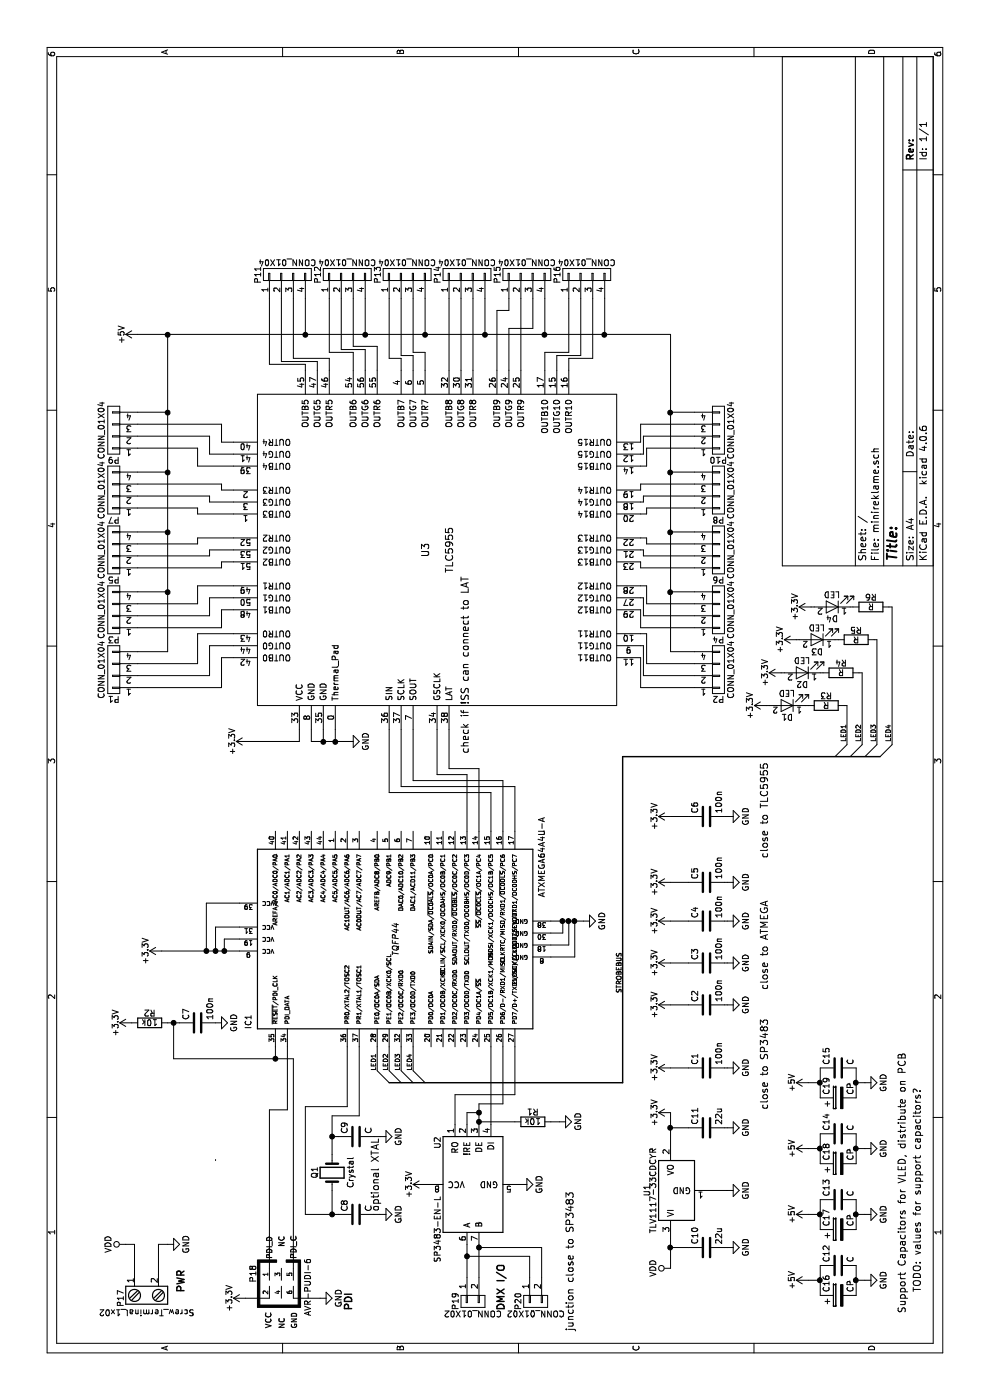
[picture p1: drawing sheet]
EESchema Schematic File Version 2
LIBS:power
LIBS:device
LIBS:transistors
LIBS:conn
LIBS:linear
LIBS:regul
LIBS:74xx
LIBS:cmos4000
LIBS:adc-dac
LIBS:memory
LIBS:xilinx
LIBS:microcontrollers
LIBS:dsp
LIBS:microchip
LIBS:analog_switches
LIBS:motorola
LIBS:texas
LIBS:intel
LIBS:audio
LIBS:interface
LIBS:digital-audio
LIBS:philips
LIBS:display
LIBS:cypress
LIBS:siliconi
LIBS:opto
LIBS:atmel
LIBS:contrib
LIBS:valves
LIBS:tlc5955
LIBS:sp3483
LIBS:minireklame-cache
EELAYER 25 0
EELAYER END
$Descr A4 11693 8268
encoding utf-8
Sheet 1 1
Title ""
Date ""
Rev ""
Comp ""
Comment1 ""
Comment2 ""
Comment3 ""
Comment4 ""
$EndDescr
$Comp
L TLC5955 U3
U 1 1
P 7100 3650
F 0 "U3" H 7100 3750 60  0000 C CNN
F 1 "TLC5955" H 7100 3550 60  0000 C CNN
F 2 "" H 7100 3650 60  0000 C CNN
F 3 "" H 7100 3650 60  0000 C CNN
F 4 "TLC5955DCA" H 7100 3650 60  0001 C CNN "manf#"
	1    7100 3650
	1    0    0    -1  
$EndComp
$Comp
L ATXMEGA64A4U-A IC1
U 1 1
P 3850 3300
F 0 "IC1" H 3100 4500 50  0000 L BNN
F 1 "ATXMEGA64A4U-A" H 4200 2050 50  0000 L BNN
F 2 "TQFP44" H 3850 3300 50  0000 C CIN
F 3 "" H 3850 3300 50  0000 C CNN
F 4 "ATXMEGA64A4U-AU" H 3850 3300 60  0001 C CNN "manf#"
	1    3850 3300
	1    0    0    -1  
$EndComp
$Comp
L CONN_01X04 P1
U 1 1
P 6100 950
F 0 "P1" H 6100 1200 50  0000 C CNN
F 1 "CONN_01X04" V 6200 950 50  0000 C CNN
F 2 "" H 6100 950 50  0000 C CNN
F 3 "" H 6100 950 50  0000 C CNN
F 4 "B4B-PH-K-S(LF)(SN)" H 6100 950 60  0001 C CNN "manf#"
	1    6100 950 
	0    -1   -1   0   
$EndComp
$Comp
L CONN_01X04 P3
U 1 1
P 6600 950
F 0 "P3" H 6600 1200 50  0000 C CNN
F 1 "CONN_01X04" V 6700 950 50  0000 C CNN
F 2 "" H 6600 950 50  0000 C CNN
F 3 "" H 6600 950 50  0000 C CNN
	1    6600 950 
	0    -1   -1   0   
$EndComp
$Comp
L CONN_01X04 P5
U 1 1
P 7100 950
F 0 "P5" H 7100 1200 50  0000 C CNN
F 1 "CONN_01X04" V 7200 950 50  0000 C CNN
F 2 "" H 7100 950 50  0000 C CNN
F 3 "" H 7100 950 50  0000 C CNN
	1    7100 950 
	0    -1   -1   0   
$EndComp
$Comp
L CONN_01X04 P9
U 1 1
P 8100 950
F 0 "P9" H 8100 1200 50  0000 C CNN
F 1 "CONN_01X04" V 8200 950 50  0000 C CNN
F 2 "" H 8100 950 50  0000 C CNN
F 3 "" H 8100 950 50  0000 C CNN
	1    8100 950 
	0    -1   -1   0   
$EndComp
$Comp
L CONN_01X04 P7
U 1 1
P 7600 950
F 0 "P7" H 7600 1200 50  0000 C CNN
F 1 "CONN_01X04" V 7700 950 50  0000 C CNN
F 2 "" H 7600 950 50  0000 C CNN
F 3 "" H 7600 950 50  0000 C CNN
	1    7600 950 
	0    -1   -1   0   
$EndComp
$Comp
L CONN_01X04 P11
U 1 1
P 9400 2400
F 0 "P11" H 9400 2650 50  0000 C CNN
F 1 "CONN_01X04" V 9500 2400 50  0000 C CNN
F 2 "" H 9400 2400 50  0000 C CNN
F 3 "" H 9400 2400 50  0000 C CNN
	1    9400 2400
	1    0    0    -1  
$EndComp
$Comp
L CONN_01X04 P13
U 1 1
P 9400 3400
F 0 "P13" H 9400 3650 50  0000 C CNN
F 1 "CONN_01X04" V 9500 3400 50  0000 C CNN
F 2 "" H 9400 3400 50  0000 C CNN
F 3 "" H 9400 3400 50  0000 C CNN
	1    9400 3400
	1    0    0    -1  
$EndComp
$Comp
L CONN_01X04 P12
U 1 1
P 9400 2900
F 0 "P12" H 9400 3150 50  0000 C CNN
F 1 "CONN_01X04" V 9500 2900 50  0000 C CNN
F 2 "" H 9400 2900 50  0000 C CNN
F 3 "" H 9400 2900 50  0000 C CNN
	1    9400 2900
	1    0    0    -1  
$EndComp
$Comp
L GND #PWR01
U 1 1
P 1800 4350
F 0 "#PWR01" H 1800 4100 50  0001 C CNN
F 1 "GND" H 1800 4200 50  0000 C CNN
F 2 "" H 1800 4350 50  0000 C CNN
F 3 "" H 1800 4350 50  0000 C CNN
	1    1800 4350
	1    0    0    -1  
$EndComp
$Comp
L SP3483-EN-L U2
U 1 1
P 1800 3950
F 0 "U2" H 1400 4250 50  0000 L CNN
F 1 "SP3483-EN-L" H 1900 4250 50  0000 L CNN
F 2 "Housings_SOIC:SOIC-8_3.9x4.9mm_Pitch1.27mm" H 1800 3450 50  0001 C CIN
F 3 "" H 1800 3950 50  0000 C CNN
F 4 "SP3483EN-L" H 1800 3950 60  0001 C CNN "manf#"
	1    1800 3950
	-1   0    0    -1  
$EndComp
$Comp
L CONN_01X04 P16
U 1 1
P 9400 4900
F 0 "P16" H 9400 5150 50  0000 C CNN
F 1 "CONN_01X04" V 9500 4900 50  0000 C CNN
F 2 "" H 9400 4900 50  0000 C CNN
F 3 "" H 9400 4900 50  0000 C CNN
	1    9400 4900
	1    0    0    -1  
$EndComp
$Comp
L CONN_01X04 P15
U 1 1
P 9400 4400
F 0 "P15" H 9400 4650 50  0000 C CNN
F 1 "CONN_01X04" V 9500 4400 50  0000 C CNN
F 2 "" H 9400 4400 50  0000 C CNN
F 3 "" H 9400 4400 50  0000 C CNN
	1    9400 4400
	1    0    0    -1  
$EndComp
$Comp
L CONN_01X04 P14
U 1 1
P 9400 3900
F 0 "P14" H 9400 4150 50  0000 C CNN
F 1 "CONN_01X04" V 9500 3900 50  0000 C CNN
F 2 "" H 9400 3900 50  0000 C CNN
F 3 "" H 9400 3900 50  0000 C CNN
	1    9400 3900
	1    0    0    -1  
$EndComp
$Comp
L CONN_01X04 P10
U 1 1
P 8100 6000
F 0 "P10" H 8100 6250 50  0000 C CNN
F 1 "CONN_01X04" V 8200 6000 50  0000 C CNN
F 2 "" H 8100 6000 50  0000 C CNN
F 3 "" H 8100 6000 50  0000 C CNN
	1    8100 6000
	0    -1   1    0   
$EndComp
$Comp
L CONN_01X04 P8
U 1 1
P 7600 6000
F 0 "P8" H 7600 6250 50  0000 C CNN
F 1 "CONN_01X04" V 7700 6000 50  0000 C CNN
F 2 "" H 7600 6000 50  0000 C CNN
F 3 "" H 7600 6000 50  0000 C CNN
	1    7600 6000
	0    -1   1    0   
$EndComp
$Comp
L CONN_01X04 P6
U 1 1
P 7100 6000
F 0 "P6" H 7100 6250 50  0000 C CNN
F 1 "CONN_01X04" V 7200 6000 50  0000 C CNN
F 2 "" H 7100 6000 50  0000 C CNN
F 3 "" H 7100 6000 50  0000 C CNN
	1    7100 6000
	0    -1   1    0   
$EndComp
$Comp
L CONN_01X04 P4
U 1 1
P 6600 6000
F 0 "P4" H 6600 6250 50  0000 C CNN
F 1 "CONN_01X04" V 6700 6000 50  0000 C CNN
F 2 "" H 6600 6000 50  0000 C CNN
F 3 "" H 6600 6000 50  0000 C CNN
	1    6600 6000
	0    -1   1    0   
$EndComp
$Comp
L CONN_01X04 P2
U 1 1
P 6100 6000
F 0 "P2" H 6100 6250 50  0000 C CNN
F 1 "CONN_01X04" V 6200 6000 50  0000 C CNN
F 2 "" H 6100 6000 50  0000 C CNN
F 3 "" H 6100 6000 50  0000 C CNN
	1    6100 6000
	0    -1   1    0   
$EndComp
$Comp
L CONN_01X02 P19
U 1 1
P 825 3950
F 0 "P19" H 825 4100 50  0000 C CNN
F 1 "CONN_01X02" V 925 3950 50  0000 C CNN
F 2 "" H 825 3950 50  0000 C CNN
F 3 "" H 825 3950 50  0000 C CNN
	1    825  3950
	-1   0    0    -1  
$EndComp
$Comp
L +3.3V #PWR02
U 1 1
P 1800 3550
F 0 "#PWR02" H 1800 3400 50  0001 C CNN
F 1 "+3.3V" H 1800 3690 50  0000 C CNN
F 2 "" H 1800 3550 50  0000 C CNN
F 3 "" H 1800 3550 50  0000 C CNN
	1    1800 3550
	1    0    0    -1  
$EndComp
$Comp
L GND #PWR03
U 1 1
P 4000 4875
F 0 "#PWR03" H 4000 4625 50  0001 C CNN
F 1 "GND" H 4000 4725 50  0000 C CNN
F 2 "" H 4000 4875 50  0000 C CNN
F 3 "" H 4000 4875 50  0000 C CNN
	1    4000 4875
	1    0    0    -1  
$EndComp
$Comp
L GND #PWR04
U 1 1
P 5500 2900
F 0 "#PWR04" H 5500 2650 50  0001 C CNN
F 1 "GND" H 5500 2750 50  0000 C CNN
F 2 "" H 5500 2900 50  0000 C CNN
F 3 "" H 5500 2900 50  0000 C CNN
	1    5500 2900
	1    0    0    -1  
$EndComp
$Comp
L +3.3V #PWR05
U 1 1
P 3750 1350
F 0 "#PWR05" H 3750 1200 50  0001 C CNN
F 1 "+3.3V" H 3750 1490 50  0000 C CNN
F 2 "" H 3750 1350 50  0000 C CNN
F 3 "" H 3750 1350 50  0000 C CNN
	1    3750 1350
	1    0    0    -1  
$EndComp
$Comp
L C C2
U 1 1
P 3300 5900
F 0 "C2" H 3325 6000 50  0000 L CNN
F 1 "100n" H 3325 5800 50  0000 L CNN
F 2 "" H 3338 5750 50  0001 C CNN
F 3 "" H 3300 5900 50  0001 C CNN
	1    3300 5900
	1    0    0    -1  
$EndComp
$Comp
L C C3
U 1 1
P 3650 5900
F 0 "C3" H 3675 6000 50  0000 L CNN
F 1 "100n" H 3675 5800 50  0000 L CNN
F 2 "" H 3688 5750 50  0001 C CNN
F 3 "" H 3650 5900 50  0001 C CNN
	1    3650 5900
	1    0    0    -1  
$EndComp
$Comp
L C C4
U 1 1
P 4000 5900
F 0 "C4" H 4025 6000 50  0000 L CNN
F 1 "100n" H 4025 5800 50  0000 L CNN
F 2 "" H 4038 5750 50  0001 C CNN
F 3 "" H 4000 5900 50  0001 C CNN
	1    4000 5900
	1    0    0    -1  
$EndComp
$Comp
L C C5
U 1 1
P 4325 5900
F 0 "C5" H 4350 6000 50  0000 L CNN
F 1 "100n" H 4350 5800 50  0000 L CNN
F 2 "" H 4363 5750 50  0001 C CNN
F 3 "" H 4325 5900 50  0001 C CNN
	1    4325 5900
	1    0    0    -1  
$EndComp
$Comp
L GND #PWR06
U 1 1
P 3300 6075
F 0 "#PWR06" H 3300 5825 50  0001 C CNN
F 1 "GND" H 3300 5925 50  0000 C CNN
F 2 "" H 3300 6075 50  0001 C CNN
F 3 "" H 3300 6075 50  0001 C CNN
	1    3300 6075
	1    0    0    -1  
$EndComp
$Comp
L C C1
U 1 1
P 2775 5900
F 0 "C1" H 2800 6000 50  0000 L CNN
F 1 "100n" H 2800 5800 50  0000 L CNN
F 2 "" H 2813 5750 50  0001 C CNN
F 3 "" H 2775 5900 50  0001 C CNN
F 4 "MC0603B104K500CT" H 2775 5900 60  0001 C CNN "manf#"
	1    2775 5900
	1    0    0    -1  
$EndComp
$Comp
L GND #PWR07
U 1 1
P 2775 6075
F 0 "#PWR07" H 2775 5825 50  0001 C CNN
F 1 "GND" H 2775 5925 50  0000 C CNN
F 2 "" H 2775 6075 50  0001 C CNN
F 3 "" H 2775 6075 50  0001 C CNN
	1    2775 6075
	1    0    0    -1  
$EndComp
Wire Wire Line
	1025 3900 1300 3900
Wire Wire Line
	1025 4000 1300 4000
Wire Wire Line
	1800 3550 1800 3600
Wire Wire Line
	3700 4600 3700 4800
Wire Wire Line
	4000 4600 4000 4875
Wire Wire Line
	3900 4600 3900 4700
Wire Wire Line
	3800 4600 3800 4750
Wire Wire Line
	5500 2800 5600 2800
Wire Wire Line
	5500 2600 5500 2900
Wire Wire Line
	5600 2700 5500 2700
Connection ~ 5500 2800
Connection ~ 5500 2700
Wire Wire Line
	3750 1350 3750 2000
Wire Wire Line
	5500 2500 5600 2500
Wire Wire Line
	5500 2075 5500 2500
Wire Wire Line
	2300 4100 2950 4100
Wire Wire Line
	2300 4000 2475 4000
Wire Wire Line
	2475 4000 2475 4200
Wire Wire Line
	2475 4200 2950 4200
Wire Wire Line
	2300 3900 2400 3900
Wire Wire Line
	2400 3900 2400 4000
Connection ~ 2400 4000
Wire Wire Line
	2300 3800 2550 3800
Wire Wire Line
	2550 3800 2550 4300
Wire Wire Line
	2550 4300 2950 4300
Wire Wire Line
	2000 1800 2000 1800
Wire Wire Line
	6250 1150 6250 1400
Wire Wire Line
	6250 1400 8900 1400
Wire Wire Line
	8900 5600 8900 1150
Wire Wire Line
	6750 1150 6750 1400
Connection ~ 6750 1400
Wire Wire Line
	7250 1150 7250 1400
Connection ~ 7250 1400
Wire Wire Line
	7750 1150 7750 1400
Connection ~ 7750 1400
Wire Wire Line
	8250 1150 8250 1400
Connection ~ 8250 1400
Wire Wire Line
	8900 2550 9200 2550
Connection ~ 8900 1400
Wire Wire Line
	8900 3050 9200 3050
Connection ~ 8900 2550
Wire Wire Line
	8900 3550 9200 3550
Connection ~ 8900 3050
Wire Wire Line
	8900 4050 9200 4050
Connection ~ 8900 3550
Wire Wire Line
	8900 4550 9200 4550
Connection ~ 8900 4050
Wire Wire Line
	8900 5050 9200 5050
Connection ~ 8900 4550
Wire Wire Line
	6250 5800 6250 5600
Wire Wire Line
	6250 5600 8900 5600
Connection ~ 8900 5050
Wire Wire Line
	6750 5800 6750 5600
Connection ~ 6750 5600
Wire Wire Line
	7250 5800 7250 5600
Connection ~ 7250 5600
Wire Wire Line
	7750 5800 7750 5600
Connection ~ 7750 5600
Wire Wire Line
	8250 5800 8250 5600
Connection ~ 8250 5600
$Comp
L C C6
U 1 1
P 4875 5900
F 0 "C6" H 4900 6000 50  0000 L CNN
F 1 "100n" H 4900 5800 50  0000 L CNN
F 2 "" H 4913 5750 50  0001 C CNN
F 3 "" H 4875 5900 50  0001 C CNN
	1    4875 5900
	1    0    0    -1  
$EndComp
$Comp
L C C10
U 1 1
P 1275 5900
F 0 "C10" H 1300 6000 50  0000 L CNN
F 1 "22u" H 1300 5800 50  0000 L CNN
F 2 "" H 1313 5750 50  0001 C CNN
F 3 "" H 1275 5900 50  0001 C CNN
F 4 "T491A226K010AT" H 1275 5900 60  0001 C CNN "manf#"
	1    1275 5900
	1    0    0    -1  
$EndComp
$Comp
L C C11
U 1 1
P 2275 5900
F 0 "C11" H 2300 6000 50  0000 L CNN
F 1 "22u" H 2300 5800 50  0000 L CNN
F 2 "" H 2313 5750 50  0001 C CNN
F 3 "" H 2275 5900 50  0001 C CNN
	1    2275 5900
	1    0    0    -1  
$EndComp
$Comp
L +3.3V #PWR08
U 1 1
P 2400 5600
F 0 "#PWR08" H 2400 5450 50  0001 C CNN
F 1 "+3.3V" H 2400 5740 50  0000 C CNN
F 2 "" H 2400 5600 50  0000 C CNN
F 3 "" H 2400 5600 50  0000 C CNN
	1    2400 5600
	1    0    0    -1  
$EndComp
Wire Wire Line
	1100 5600 1350 5600
$Comp
L GND #PWR09
U 1 1
P 2275 6075
F 0 "#PWR09" H 2275 5825 50  0001 C CNN
F 1 "GND" H 2275 5925 50  0000 C CNN
F 2 "" H 2275 6075 50  0000 C CNN
F 3 "" H 2275 6075 50  0000 C CNN
	1    2275 6075
	1    0    0    -1  
$EndComp
$Comp
L GND #PWR010
U 1 1
P 1275 6075
F 0 "#PWR010" H 1275 5825 50  0001 C CNN
F 1 "GND" H 1275 5925 50  0000 C CNN
F 2 "" H 1275 6075 50  0000 C CNN
F 3 "" H 1275 6075 50  0000 C CNN
	1    1275 6075
	1    0    0    -1  
$EndComp
$Comp
L LD1117S33TR U1
U 1 1
P 1750 5650
F 0 "U1" H 1750 5900 50  0000 C CNN
F 1 "TLV1117-33CDCYR" H 1750 5850 50  0000 C CNN
F 2 "TO_SOT_Packages_SMD:SOT-223" H 1750 5750 50  0001 C CNN
F 3 "" H 1750 5650 50  0001 C CNN
F 4 "TLV1117-33CDCYR" H 1750 5650 60  0001 C CNN "manf#"
	1    1750 5650
	1    0    0    -1  
$EndComp
Connection ~ 1275 5600
$Comp
L GND #PWR011
U 1 1
P 1750 6075
F 0 "#PWR011" H 1750 5825 50  0001 C CNN
F 1 "GND" H 1750 5925 50  0000 C CNN
F 2 "" H 1750 6075 50  0000 C CNN
F 3 "" H 1750 6075 50  0000 C CNN
	1    1750 6075
	1    0    0    -1  
$EndComp
Wire Wire Line
	6050 1750 6050 1150
Wire Wire Line
	6150 1650 6400 1650
Wire Wire Line
	6150 1650 6150 1150
Wire Wire Line
	6200 1950 6200 1850
Wire Wire Line
	6200 1850 5950 1850
Wire Wire Line
	5950 1850 5950 1150
Wire Wire Line
	6600 1950 6600 1850
Wire Wire Line
	6600 1850 6450 1850
Wire Wire Line
	6450 1850 6450 1150
Wire Wire Line
	6650 1650 6650 1150
Wire Wire Line
	6800 1650 6800 1950
Wire Wire Line
	6550 1750 6550 1150
Wire Wire Line
	7000 1950 7000 1850
Wire Wire Line
	7000 1850 6950 1850
Wire Wire Line
	6950 1850 6950 1150
Wire Wire Line
	7200 1950 7200 1650
Wire Wire Line
	7050 1150 7050 1750
Wire Wire Line
	7100 1950 7100 1750
Wire Wire Line
	7400 1950 7400 1650
Wire Wire Line
	7400 1650 7450 1650
Wire Wire Line
	7450 1650 7450 1150
Wire Wire Line
	7650 1850 7650 1150
Wire Wire Line
	7600 1850 7600 1950
Wire Wire Line
	7800 1950 7800 1650
Wire Wire Line
	7800 1650 7950 1650
Wire Wire Line
	7950 1650 7950 1150
Wire Wire Line
	8150 1150 8150 1850
Wire Wire Line
	8700 2450 9200 2450
Wire Wire Line
	8600 2750 8700 2750
Wire Wire Line
	8675 2350 9200 2350
Wire Wire Line
	8750 2750 9200 2750
Wire Wire Line
	8600 3050 8775 3050
Wire Wire Line
	8600 3150 8800 3150
Wire Wire Line
	8600 2950 8750 2950
Wire Wire Line
	8600 3350 8700 3350
Wire Wire Line
	8700 3350 8700 3250
Wire Wire Line
	8700 3250 9200 3250
Wire Wire Line
	8725 3350 9200 3350
Wire Wire Line
	8600 3750 9200 3750
Wire Wire Line
	8600 3950 9200 3950
Wire Wire Line
	8600 3850 9200 3850
Wire Wire Line
	8600 4150 9100 4150
Wire Wire Line
	9100 4150 9100 4250
Wire Wire Line
	9100 4250 9200 4250
Wire Wire Line
	8600 4250 8950 4250
Wire Wire Line
	8950 4250 8950 4450
Wire Wire Line
	8950 4450 9200 4450
Wire Wire Line
	8600 4350 9200 4350
Wire Wire Line
	8600 4550 8750 4550
Wire Wire Line
	8750 4550 8750 4750
Wire Wire Line
	8750 4750 9200 4750
Wire Wire Line
	8600 4650 8725 4650
Wire Wire Line
	8700 4950 9200 4950
Wire Wire Line
	8725 4850 9200 4850
Wire Wire Line
	6200 5350 5950 5350
Wire Wire Line
	5950 5350 5950 5800
Wire Wire Line
	6050 5375 6050 5800
Wire Wire Line
	6600 5350 6450 5350
Wire Wire Line
	6450 5350 6450 5800
Wire Wire Line
	6550 5375 6550 5800
Wire Wire Line
	7000 5350 6950 5350
Wire Wire Line
	6950 5350 6950 5800
Wire Wire Line
	7050 5375 7050 5800
Wire Wire Line
	7450 5400 7450 5800
Wire Wire Line
	7800 5350 7800 5400
Wire Wire Line
	7800 5400 7950 5400
Wire Wire Line
	7950 5400 7950 5800
Wire Wire Line
	8150 5350 8150 5800
$Comp
L +5V #PWR012
U 1 1
P 8900 1150
F 0 "#PWR012" H 8900 1000 50  0001 C CNN
F 1 "+5V" H 8900 1290 50  0000 C CNN
F 2 "" H 8900 1150 50  0001 C CNN
F 3 "" H 8900 1150 50  0001 C CNN
	1    8900 1150
	1    0    0    -1  
$EndComp
$Comp
L R R2
U 1 1
P 3150 1250
F 0 "R2" V 3230 1250 50  0000 C CNN
F 1 "10k" V 3150 1250 50  0000 C CNN
F 2 "" V 3080 1250 50  0001 C CNN
F 3 "" H 3150 1250 50  0001 C CNN
	1    3150 1250
	1    0    0    -1  
$EndComp
$Comp
L C C7
U 1 1
P 3150 1650
F 0 "C7" H 3175 1750 50  0000 L CNN
F 1 "100n" H 3175 1550 50  0000 L CNN
F 2 "" H 3188 1500 50  0001 C CNN
F 3 "" H 3150 1650 50  0001 C CNN
	1    3150 1650
	1    0    0    -1  
$EndComp
$Comp
L GND #PWR013
U 1 1
P 3150 1800
F 0 "#PWR013" H 3150 1550 50  0001 C CNN
F 1 "GND" H 3150 1650 50  0000 C CNN
F 2 "" H 3150 1800 50  0001 C CNN
F 3 "" H 3150 1800 50  0001 C CNN
	1    3150 1800
	1    0    0    -1  
$EndComp
$Comp
L +3.3V #PWR014
U 1 1
P 3150 1100
F 0 "#PWR014" H 3150 950 50  0001 C CNN
F 1 "+3.3V" H 3150 1240 50  0000 C CNN
F 2 "" H 3150 1100 50  0001 C CNN
F 3 "" H 3150 1100 50  0001 C CNN
	1    3150 1100
	1    0    0    -1  
$EndComp
Wire Wire Line
	2850 1450 3150 1450
Wire Wire Line
	3150 1400 3150 1500
Connection ~ 3150 1450
$Comp
L VDD #PWR015
U 1 1
P 1100 5600
F 0 "#PWR015" H 1100 5450 50  0001 C CNN
F 1 "VDD" H 1100 5750 50  0000 C CNN
F 2 "" H 1100 5600 50  0001 C CNN
F 3 "" H 1100 5600 50  0001 C CNN
	1    1100 5600
	1    0    0    -1  
$EndComp
$Comp
L VDD #PWR016
U 1 1
P 1300 1050
F 0 "#PWR016" H 1300 900 50  0001 C CNN
F 1 "VDD" H 1300 1200 50  0000 C CNN
F 2 "" H 1300 1050 50  0001 C CNN
F 3 "" H 1300 1050 50  0001 C CNN
	1    1300 1050
	1    0    0    -1  
$EndComp
Wire Wire Line
	1300 1125 1050 1125
$Comp
L GND #PWR017
U 1 1
P 1300 1400
F 0 "#PWR017" H 1300 1150 50  0001 C CNN
F 1 "GND" H 1300 1250 50  0000 C CNN
F 2 "" H 1300 1400 50  0001 C CNN
F 3 "" H 1300 1400 50  0001 C CNN
	1    1300 1400
	1    0    0    -1  
$EndComp
Wire Wire Line
	1050 1325 1300 1325
Wire Wire Line
	2850 1450 2850 2450
Text Notes 900  1550 0    60   ~ 12
PWR
Text Notes 750  2950 0    60   ~ 12
PDI
Text Notes 750  4225 0    60   ~ 12
DMX I/O
$Comp
L AVR-PUDI-6 P18
U 1 1
P 975 2350
F 0 "P18" H 895 2590 50  0000 C CNN
F 1 "AVR-PUDI-6" H 765 2105 50  0000 L BNN
F 2 "AVR-PUDI-6" V 530 2385 50  0001 C CNN
F 3 "" H 975 2350 50  0001 C CNN
	1    975  2350
	-1   0    0    -1  
$EndComp
Wire Wire Line
	2850 2450 1100 2450
Wire Wire Line
	2950 2300 2850 2300
Connection ~ 2850 2300
Wire Wire Line
	2950 2400 2425 2400
Wire Wire Line
	2425 2400 2425 2250
Wire Wire Line
	2425 2250 1100 2250
Wire Wire Line
	850  2250 850  2050
Wire Wire Line
	850  2450 850  2675
$Comp
L GND #PWR018
U 1 1
P 850 2675
F 0 "#PWR018" H 850 2425 50  0001 C CNN
F 1 "GND" H 850 2525 50  0000 C CNN
F 2 "" H 850 2675 50  0001 C CNN
F 3 "" H 850 2675 50  0001 C CNN
	1    850  2675
	1    0    0    -1  
$EndComp
$Comp
L +3.3V #PWR019
U 1 1
P 850 2050
F 0 "#PWR019" H 850 1900 50  0001 C CNN
F 1 "+3.3V" H 850 2190 50  0000 C CNN
F 2 "" H 850 2050 50  0000 C CNN
F 3 "" H 850 2050 50  0000 C CNN
	1    850  2050
	1    0    0    -1  
$EndComp
Connection ~ 4000 4700
Wire Wire Line
	3900 4700 4000 4700
Wire Wire Line
	3800 4750 4000 4750
Connection ~ 4000 4750
Wire Wire Line
	3700 4800 4000 4800
Connection ~ 4000 4800
Wire Wire Line
	1275 5600 1275 5750
Wire Wire Line
	1275 6050 1275 6075
Wire Wire Line
	1750 5900 1750 6075
Wire Wire Line
	2150 5600 2400 5600
Wire Wire Line
	2275 5750 2275 5600
Connection ~ 2275 5600
Wire Wire Line
	2275 6075 2275 6050
Wire Wire Line
	3850 2000 3850 1875
Wire Wire Line
	3850 1875 3750 1875
Connection ~ 3750 1875
Wire Wire Line
	3950 2000 3950 1800
Wire Wire Line
	3950 1800 3750 1800
Connection ~ 3750 1800
Wire Wire Line
	4150 2000 4150 1725
Wire Wire Line
	4150 1725 3750 1725
Connection ~ 3750 1725
$Comp
L GND #PWR020
U 1 1
P 3650 6075
F 0 "#PWR020" H 3650 5825 50  0001 C CNN
F 1 "GND" H 3650 5925 50  0000 C CNN
F 2 "" H 3650 6075 50  0001 C CNN
F 3 "" H 3650 6075 50  0001 C CNN
	1    3650 6075
	1    0    0    -1  
$EndComp
$Comp
L GND #PWR021
U 1 1
P 4000 6075
F 0 "#PWR021" H 4000 5825 50  0001 C CNN
F 1 "GND" H 4000 5925 50  0000 C CNN
F 2 "" H 4000 6075 50  0001 C CNN
F 3 "" H 4000 6075 50  0001 C CNN
	1    4000 6075
	1    0    0    -1  
$EndComp
$Comp
L GND #PWR022
U 1 1
P 4325 6075
F 0 "#PWR022" H 4325 5825 50  0001 C CNN
F 1 "GND" H 4325 5925 50  0000 C CNN
F 2 "" H 4325 6075 50  0001 C CNN
F 3 "" H 4325 6075 50  0001 C CNN
	1    4325 6075
	1    0    0    -1  
$EndComp
$Comp
L +3.3V #PWR023
U 1 1
P 3300 5600
F 0 "#PWR023" H 3300 5450 50  0001 C CNN
F 1 "+3.3V" H 3300 5740 50  0000 C CNN
F 2 "" H 3300 5600 50  0000 C CNN
F 3 "" H 3300 5600 50  0000 C CNN
	1    3300 5600
	1    0    0    -1  
$EndComp
$Comp
L +3.3V #PWR024
U 1 1
P 3650 5600
F 0 "#PWR024" H 3650 5450 50  0001 C CNN
F 1 "+3.3V" H 3650 5740 50  0000 C CNN
F 2 "" H 3650 5600 50  0000 C CNN
F 3 "" H 3650 5600 50  0000 C CNN
	1    3650 5600
	1    0    0    -1  
$EndComp
$Comp
L +3.3V #PWR025
U 1 1
P 4000 5600
F 0 "#PWR025" H 4000 5450 50  0001 C CNN
F 1 "+3.3V" H 4000 5740 50  0000 C CNN
F 2 "" H 4000 5600 50  0000 C CNN
F 3 "" H 4000 5600 50  0000 C CNN
	1    4000 5600
	1    0    0    -1  
$EndComp
$Comp
L +3.3V #PWR026
U 1 1
P 4325 5600
F 0 "#PWR026" H 4325 5450 50  0001 C CNN
F 1 "+3.3V" H 4325 5740 50  0000 C CNN
F 2 "" H 4325 5600 50  0000 C CNN
F 3 "" H 4325 5600 50  0000 C CNN
	1    4325 5600
	1    0    0    -1  
$EndComp
Wire Wire Line
	3300 5600 3300 5750
Wire Wire Line
	3300 6050 3300 6075
Wire Wire Line
	3650 6075 3650 6050
Wire Wire Line
	3650 5750 3650 5600
Wire Wire Line
	4000 5600 4000 5750
Wire Wire Line
	4000 6050 4000 6075
Wire Wire Line
	4325 6075 4325 6050
Wire Wire Line
	4325 5750 4325 5600
Text Notes 3425 6425 0    60   ~ 0
close to ATMEGA
$Comp
L +3.3V #PWR027
U 1 1
P 2775 5600
F 0 "#PWR027" H 2775 5450 50  0001 C CNN
F 1 "+3.3V" H 2775 5740 50  0000 C CNN
F 2 "" H 2775 5600 50  0000 C CNN
F 3 "" H 2775 5600 50  0000 C CNN
	1    2775 5600
	1    0    0    -1  
$EndComp
Wire Wire Line
	2775 5600 2775 5750
Wire Wire Line
	2775 6050 2775 6075
Text Notes 2425 6425 0    60   ~ 0
close to SP3483
Wire Wire Line
	1800 4350 1800 4300
$Comp
L +3.3V #PWR028
U 1 1
P 5500 2075
F 0 "#PWR028" H 5500 1925 50  0001 C CNN
F 1 "+3.3V" H 5500 2215 50  0000 C CNN
F 2 "" H 5500 2075 50  0000 C CNN
F 3 "" H 5500 2075 50  0000 C CNN
	1    5500 2075
	1    0    0    -1  
$EndComp
$Comp
L GND #PWR029
U 1 1
P 4875 6075
F 0 "#PWR029" H 4875 5825 50  0001 C CNN
F 1 "GND" H 4875 5925 50  0000 C CNN
F 2 "" H 4875 6075 50  0001 C CNN
F 3 "" H 4875 6075 50  0001 C CNN
	1    4875 6075
	1    0    0    -1  
$EndComp
$Comp
L +3.3V #PWR030
U 1 1
P 4875 5600
F 0 "#PWR030" H 4875 5450 50  0001 C CNN
F 1 "+3.3V" H 4875 5740 50  0000 C CNN
F 2 "" H 4875 5600 50  0000 C CNN
F 3 "" H 4875 5600 50  0000 C CNN
	1    4875 5600
	1    0    0    -1  
$EndComp
Wire Wire Line
	4875 5600 4875 5750
Wire Wire Line
	4875 6050 4875 6075
Text Notes 4525 6425 0    60   ~ 0
close to TLC5955
Wire Wire Line
	5600 2600 5500 2600
$Comp
L R R1
U 1 1
P 2325 4450
F 0 "R1" V 2405 4450 50  0000 C CNN
F 1 "10k" V 2325 4450 50  0000 C CNN
F 2 "" V 2255 4450 50  0001 C CNN
F 3 "" H 2325 4450 50  0001 C CNN
	1    2325 4450
	1    0    0    -1  
$EndComp
$Comp
L GND #PWR031
U 1 1
P 2325 4675
F 0 "#PWR031" H 2325 4425 50  0001 C CNN
F 1 "GND" H 2325 4525 50  0000 C CNN
F 2 "" H 2325 4675 50  0000 C CNN
F 3 "" H 2325 4675 50  0000 C CNN
	1    2325 4675
	1    0    0    -1  
$EndComp
Wire Wire Line
	2325 4675 2325 4600
Wire Wire Line
	2325 4300 2325 4000
Connection ~ 2325 4000
Wire Wire Line
	4750 4200 5175 4200
Wire Wire Line
	5175 4200 5175 3450
Wire Wire Line
	5175 3450 5600 3450
Wire Wire Line
	4750 4100 5075 4100
Wire Wire Line
	5075 4100 5075 3250
Wire Wire Line
	5075 3250 5600 3250
Wire Wire Line
	4750 4300 5125 4300
Wire Wire Line
	5125 4300 5125 3350
Wire Wire Line
	5125 3350 5600 3350
Wire Wire Line
	4750 4000 5275 4000
Wire Wire Line
	5275 4000 5275 3750
Wire Wire Line
	5275 3750 5600 3750
Wire Wire Line
	4750 3900 5225 3900
Wire Wire Line
	5225 3900 5225 3650
Wire Wire Line
	5225 3650 5600 3650
Text Notes 5400 3925 0    60   ~ 0
check if !SS can connect to LAT
$Comp
L Crystal Q1
U 1 1
P 1900 2775
F 0 "Q1" H 1900 2925 50  0000 C CNN
F 1 "Crystal" H 1900 2625 50  0000 C CNN
F 2 "" H 1900 2775 50  0001 C CNN
F 3 "" H 1900 2775 50  0001 C CNN
	1    1900 2775
	1    0    0    -1  
$EndComp
Wire Wire Line
	1550 2550 1550 2825
Wire Wire Line
	1550 2775 1750 2775
Wire Wire Line
	2375 3000 2950 3000
Wire Wire Line
	2375 2775 2375 3000
Wire Wire Line
	2050 2775 2375 2775
$Comp
L C C8
U 1 1
P 1550 2975
F 0 "C8" H 1575 3075 50  0000 L CNN
F 1 "C" H 1575 2875 50  0000 L CNN
F 2 "" H 1588 2825 50  0001 C CNN
F 3 "" H 1550 2975 50  0001 C CNN
	1    1550 2975
	1    0    0    -1  
$EndComp
$Comp
L C C9
U 1 1
P 2200 2975
F 0 "C9" H 2225 3075 50  0000 L CNN
F 1 "C" H 2225 2875 50  0000 L CNN
F 2 "" H 2238 2825 50  0001 C CNN
F 3 "" H 2200 2975 50  0001 C CNN
	1    2200 2975
	1    0    0    -1  
$EndComp
$Comp
L GND #PWR032
U 1 1
P 2200 3175
F 0 "#PWR032" H 2200 2925 50  0001 C CNN
F 1 "GND" H 2200 3025 50  0000 C CNN
F 2 "" H 2200 3175 50  0001 C CNN
F 3 "" H 2200 3175 50  0001 C CNN
	1    2200 3175
	1    0    0    -1  
$EndComp
$Comp
L GND #PWR033
U 1 1
P 1550 3175
F 0 "#PWR033" H 1550 2925 50  0001 C CNN
F 1 "GND" H 1550 3025 50  0000 C CNN
F 2 "" H 1550 3175 50  0001 C CNN
F 3 "" H 1550 3175 50  0001 C CNN
	1    1550 3175
	1    0    0    -1  
$EndComp
Wire Wire Line
	1550 3125 1550 3175
Wire Wire Line
	2200 3175 2200 3125
Wire Wire Line
	2200 2825 2200 2775
Connection ~ 2200 2775
Connection ~ 1550 2775
Text Notes 1575 3175 0    60   ~ 0
optional XTAL
$Comp
L CONN_01X02 P20
U 1 1
P 825 4475
F 0 "P20" H 825 4625 50  0000 C CNN
F 1 "CONN_01X02" V 925 4475 50  0000 C CNN
F 2 "" H 825 4475 50  0000 C CNN
F 3 "" H 825 4475 50  0000 C CNN
	1    825  4475
	-1   0    0    -1  
$EndComp
Wire Wire Line
	1025 4525 1275 4525
Wire Wire Line
	1275 4525 1275 4000
Connection ~ 1275 4000
Wire Wire Line
	1025 4425 1200 4425
Wire Wire Line
	1200 4425 1200 3900
Connection ~ 1200 3900
Text Notes 575  4800 0    60   ~ 0
junction close to SP3483
$Comp
L Screw_Terminal_1x02 P17
U 1 1
P 850 1225
F 0 "P17" H 850 1475 50  0000 C TNN
F 1 "Screw_Terminal_1x02" V 700 1225 50  0000 C TNN
F 2 "" H 850 1000 50  0001 C CNN
F 3 "" H 825 1225 50  0001 C CNN
	1    850  1225
	1    0    0    -1  
$EndComp
Wire Wire Line
	1300 1050 1300 1125
Wire Wire Line
	1300 1325 1300 1400
$Comp
L C C13
U 1 1
P 1675 7000
F 0 "C13" H 1700 7100 50  0000 L CNN
F 1 "C" H 1700 6900 50  0000 L CNN
F 2 "" H 1713 6850 50  0001 C CNN
F 3 "" H 1675 7000 50  0001 C CNN
	1    1675 7000
	1    0    0    -1  
$EndComp
$Comp
L CP C17
U 1 1
P 1425 7000
F 0 "C17" H 1450 7100 50  0000 L CNN
F 1 "CP" H 1450 6900 50  0000 L CNN
F 2 "" H 1463 6850 50  0001 C CNN
F 3 "" H 1425 7000 50  0001 C CNN
	1    1425 7000
	1    0    0    -1  
$EndComp
$Comp
L +5V #PWR034
U 1 1
P 1550 6750
F 0 "#PWR034" H 1550 6600 50  0001 C CNN
F 1 "+5V" H 1550 6890 50  0000 C CNN
F 2 "" H 1550 6750 50  0001 C CNN
F 3 "" H 1550 6750 50  0001 C CNN
	1    1550 6750
	1    0    0    -1  
$EndComp
Wire Wire Line
	1425 6850 1675 6850
Wire Wire Line
	1550 6750 1550 6850
Connection ~ 1550 6850
Wire Wire Line
	1425 7150 1675 7150
$Comp
L GND #PWR035
U 1 1
P 1550 7225
F 0 "#PWR035" H 1550 6975 50  0001 C CNN
F 1 "GND" H 1550 7075 50  0000 C CNN
F 2 "" H 1550 7225 50  0000 C CNN
F 3 "" H 1550 7225 50  0000 C CNN
	1    1550 7225
	1    0    0    -1  
$EndComp
Wire Wire Line
	1550 7150 1550 7225
Connection ~ 1550 7150
$Comp
L C C14
U 1 1
P 2225 7000
F 0 "C14" H 2250 7100 50  0000 L CNN
F 1 "C" H 2250 6900 50  0000 L CNN
F 2 "" H 2263 6850 50  0001 C CNN
F 3 "" H 2225 7000 50  0001 C CNN
	1    2225 7000
	1    0    0    -1  
$EndComp
$Comp
L CP C18
U 1 1
P 1975 7000
F 0 "C18" H 2000 7100 50  0000 L CNN
F 1 "CP" H 2000 6900 50  0000 L CNN
F 2 "" H 2013 6850 50  0001 C CNN
F 3 "" H 1975 7000 50  0001 C CNN
	1    1975 7000
	1    0    0    -1  
$EndComp
$Comp
L +5V #PWR036
U 1 1
P 2100 6750
F 0 "#PWR036" H 2100 6600 50  0001 C CNN
F 1 "+5V" H 2100 6890 50  0000 C CNN
F 2 "" H 2100 6750 50  0001 C CNN
F 3 "" H 2100 6750 50  0001 C CNN
	1    2100 6750
	1    0    0    -1  
$EndComp
Wire Wire Line
	1975 6850 2225 6850
Wire Wire Line
	2100 6750 2100 6850
Connection ~ 2100 6850
Wire Wire Line
	1975 7150 2225 7150
$Comp
L GND #PWR037
U 1 1
P 2100 7225
F 0 "#PWR037" H 2100 6975 50  0001 C CNN
F 1 "GND" H 2100 7075 50  0000 C CNN
F 2 "" H 2100 7225 50  0000 C CNN
F 3 "" H 2100 7225 50  0000 C CNN
	1    2100 7225
	1    0    0    -1  
$EndComp
Wire Wire Line
	2100 7150 2100 7225
Connection ~ 2100 7150
$Comp
L C C12
U 1 1
P 1125 7000
F 0 "C12" H 1150 7100 50  0000 L CNN
F 1 "C" H 1150 6900 50  0000 L CNN
F 2 "" H 1163 6850 50  0001 C CNN
F 3 "" H 1125 7000 50  0001 C CNN
	1    1125 7000
	1    0    0    -1  
$EndComp
$Comp
L CP C16
U 1 1
P 875 7000
F 0 "C16" H 900 7100 50  0000 L CNN
F 1 "CP" H 900 6900 50  0000 L CNN
F 2 "" H 913 6850 50  0001 C CNN
F 3 "" H 875 7000 50  0001 C CNN
	1    875  7000
	1    0    0    -1  
$EndComp
$Comp
L +5V #PWR038
U 1 1
P 1000 6750
F 0 "#PWR038" H 1000 6600 50  0001 C CNN
F 1 "+5V" H 1000 6890 50  0000 C CNN
F 2 "" H 1000 6750 50  0001 C CNN
F 3 "" H 1000 6750 50  0001 C CNN
	1    1000 6750
	1    0    0    -1  
$EndComp
Wire Wire Line
	875  6850 1125 6850
Wire Wire Line
	1000 6750 1000 6850
Connection ~ 1000 6850
Wire Wire Line
	875  7150 1125 7150
$Comp
L GND #PWR039
U 1 1
P 1000 7225
F 0 "#PWR039" H 1000 6975 50  0001 C CNN
F 1 "GND" H 1000 7075 50  0000 C CNN
F 2 "" H 1000 7225 50  0000 C CNN
F 3 "" H 1000 7225 50  0000 C CNN
	1    1000 7225
	1    0    0    -1  
$EndComp
Wire Wire Line
	1000 7150 1000 7225
Connection ~ 1000 7150
$Comp
L C C15
U 1 1
P 2775 7000
F 0 "C15" H 2800 7100 50  0000 L CNN
F 1 "C" H 2800 6900 50  0000 L CNN
F 2 "" H 2813 6850 50  0001 C CNN
F 3 "" H 2775 7000 50  0001 C CNN
	1    2775 7000
	1    0    0    -1  
$EndComp
$Comp
L CP C19
U 1 1
P 2525 7000
F 0 "C19" H 2550 7100 50  0000 L CNN
F 1 "CP" H 2550 6900 50  0000 L CNN
F 2 "" H 2563 6850 50  0001 C CNN
F 3 "" H 2525 7000 50  0001 C CNN
	1    2525 7000
	1    0    0    -1  
$EndComp
$Comp
L +5V #PWR040
U 1 1
P 2650 6750
F 0 "#PWR040" H 2650 6600 50  0001 C CNN
F 1 "+5V" H 2650 6890 50  0000 C CNN
F 2 "" H 2650 6750 50  0001 C CNN
F 3 "" H 2650 6750 50  0001 C CNN
	1    2650 6750
	1    0    0    -1  
$EndComp
Wire Wire Line
	2525 6850 2775 6850
Wire Wire Line
	2650 6750 2650 6850
Connection ~ 2650 6850
Wire Wire Line
	2525 7150 2775 7150
$Comp
L GND #PWR041
U 1 1
P 2650 7225
F 0 "#PWR041" H 2650 6975 50  0001 C CNN
F 1 "GND" H 2650 7075 50  0000 C CNN
F 2 "" H 2650 7225 50  0000 C CNN
F 3 "" H 2650 7225 50  0000 C CNN
	1    2650 7225
	1    0    0    -1  
$EndComp
Wire Wire Line
	2650 7150 2650 7225
Connection ~ 2650 7150
Text Notes 725  7575 0    60   ~ 0
Support Capacitors for VLED, distribute on PCB
Text Notes 900  7700 0    60   ~ 0
TODO: values for support capacitors?
Entry Wire Line
	2750 3350 2650 3450
Entry Wire Line
	2750 3150 2650 3250
Entry Wire Line
	2750 3250 2650 3350
Entry Wire Line
	2750 3450 2650 3550
Wire Bus Line
	2650 3250 2650 5200
Wire Bus Line
	2650 5200 5375 5200
Wire Wire Line
	2950 2900 2450 2900
Wire Wire Line
	2450 2900 2450 2550
Wire Wire Line
	2450 2550 1550 2550
Wire Wire Line
	2950 3150 2750 3150
Wire Wire Line
	2950 3250 2750 3250
Wire Wire Line
	2950 3350 2750 3350
Wire Wire Line
	2950 3450 2750 3450
Text Label 2750 3150 0    39   ~ 0
LED1
Text Label 2750 3250 0    39   ~ 0
LED2
Text Label 2750 3350 0    39   ~ 0
LED3
Text Label 2750 3450 0    39   ~ 0
LED4
Entry Wire Line
	5475 7075 5375 6975
Wire Wire Line
	5475 7075 5800 7075
$Comp
L R R3
U 1 1
P 5800 6900
F 0 "R3" V 5880 6900 50  0000 C CNN
F 1 "R" V 5800 6900 50  0000 C CNN
F 2 "" V 5730 6900 50  0001 C CNN
F 3 "" H 5800 6900 50  0001 C CNN
	1    5800 6900
	1    0    0    -1  
$EndComp
Wire Wire Line
	5800 7075 5800 7050
$Comp
L LED D1
U 1 1
P 5800 6575
F 0 "D1" H 5800 6675 50  0000 C CNN
F 1 "LED" H 5800 6475 50  0000 C CNN
F 2 "" H 5800 6575 50  0001 C CNN
F 3 "" H 5800 6575 50  0001 C CNN
	1    5800 6575
	0    -1   -1   0   
$EndComp
Wire Wire Line
	5800 6750 5800 6725
$Comp
L +3.3V #PWR042
U 1 1
P 5800 6400
F 0 "#PWR042" H 5800 6250 50  0001 C CNN
F 1 "+3.3V" H 5800 6540 50  0000 C CNN
F 2 "" H 5800 6400 50  0001 C CNN
F 3 "" H 5800 6400 50  0001 C CNN
	1    5800 6400
	1    0    0    -1  
$EndComp
Wire Wire Line
	5800 6400 5800 6425
Wire Wire Line
	5475 7200 6075 7200
$Comp
L R R4
U 1 1
P 6075 7025
F 0 "R4" V 6155 7025 50  0000 C CNN
F 1 "R" V 6075 7025 50  0000 C CNN
F 2 "" V 6005 7025 50  0001 C CNN
F 3 "" H 6075 7025 50  0001 C CNN
	1    6075 7025
	1    0    0    -1  
$EndComp
Wire Wire Line
	6075 7200 6075 7175
$Comp
L LED D2
U 1 1
P 6075 6700
F 0 "D2" H 6075 6800 50  0000 C CNN
F 1 "LED" H 6075 6600 50  0000 C CNN
F 2 "" H 6075 6700 50  0001 C CNN
F 3 "" H 6075 6700 50  0001 C CNN
	1    6075 6700
	0    -1   -1   0   
$EndComp
Wire Wire Line
	6075 6875 6075 6850
$Comp
L +3.3V #PWR043
U 1 1
P 6075 6525
F 0 "#PWR043" H 6075 6375 50  0001 C CNN
F 1 "+3.3V" H 6075 6665 50  0000 C CNN
F 2 "" H 6075 6525 50  0001 C CNN
F 3 "" H 6075 6525 50  0001 C CNN
	1    6075 6525
	1    0    0    -1  
$EndComp
Wire Wire Line
	6075 6525 6075 6550
Wire Wire Line
	5475 7325 6350 7325
$Comp
L R R5
U 1 1
P 6350 7150
F 0 "R5" V 6430 7150 50  0000 C CNN
F 1 "R" V 6350 7150 50  0000 C CNN
F 2 "" V 6280 7150 50  0001 C CNN
F 3 "" H 6350 7150 50  0001 C CNN
	1    6350 7150
	1    0    0    -1  
$EndComp
Wire Wire Line
	6350 7325 6350 7300
$Comp
L LED D3
U 1 1
P 6350 6825
F 0 "D3" H 6350 6925 50  0000 C CNN
F 1 "LED" H 6350 6725 50  0000 C CNN
F 2 "" H 6350 6825 50  0001 C CNN
F 3 "" H 6350 6825 50  0001 C CNN
	1    6350 6825
	0    -1   -1   0   
$EndComp
Wire Wire Line
	6350 7000 6350 6975
$Comp
L +3.3V #PWR044
U 1 1
P 6350 6650
F 0 "#PWR044" H 6350 6500 50  0001 C CNN
F 1 "+3.3V" H 6350 6790 50  0000 C CNN
F 2 "" H 6350 6650 50  0001 C CNN
F 3 "" H 6350 6650 50  0001 C CNN
	1    6350 6650
	1    0    0    -1  
$EndComp
Wire Wire Line
	6350 6650 6350 6675
Wire Wire Line
	5475 7450 6625 7450
$Comp
L R R6
U 1 1
P 6625 7275
F 0 "R6" V 6705 7275 50  0000 C CNN
F 1 "R" V 6625 7275 50  0000 C CNN
F 2 "" V 6555 7275 50  0001 C CNN
F 3 "" H 6625 7275 50  0001 C CNN
	1    6625 7275
	1    0    0    -1  
$EndComp
Wire Wire Line
	6625 7450 6625 7425
$Comp
L LED D4
U 1 1
P 6625 6950
F 0 "D4" H 6625 7050 50  0000 C CNN
F 1 "LED" H 6625 6850 50  0000 C CNN
F 2 "" H 6625 6950 50  0001 C CNN
F 3 "" H 6625 6950 50  0001 C CNN
	1    6625 6950
	0    -1   -1   0   
$EndComp
Wire Wire Line
	6625 7125 6625 7100
$Comp
L +3.3V #PWR045
U 1 1
P 6625 6775
F 0 "#PWR045" H 6625 6625 50  0001 C CNN
F 1 "+3.3V" H 6625 6915 50  0000 C CNN
F 2 "" H 6625 6775 50  0001 C CNN
F 3 "" H 6625 6775 50  0001 C CNN
	1    6625 6775
	1    0    0    -1  
$EndComp
Wire Wire Line
	6625 6775 6625 6800
Entry Wire Line
	5475 7200 5375 7100
Entry Wire Line
	5475 7325 5375 7225
Entry Wire Line
	5475 7450 5375 7350
Text Label 5500 7075 0    39   ~ 0
LED1
Text Label 5500 7200 0    39   ~ 0
LED2
Text Label 5500 7325 0    39   ~ 0
LED3
Text Label 5500 7450 0    39   ~ 0
LED4
Wire Bus Line
	5375 5200 5375 7350
Text Label 3400 5200 0    39   ~ 0
STROBEBUS
Wire Wire Line
	6050 1750 6300 1750
Wire Wire Line
	6300 1750 6300 1950
Wire Wire Line
	6400 1650 6400 1950
Wire Wire Line
	6700 1950 6700 1750
Wire Wire Line
	6700 1750 6550 1750
Wire Wire Line
	6800 1650 6650 1650
Wire Wire Line
	7100 1750 7050 1750
Wire Wire Line
	7200 1650 7150 1650
Wire Wire Line
	7150 1650 7150 1150
Wire Wire Line
	7500 1950 7500 1750
Wire Wire Line
	7500 1750 7550 1750
Wire Wire Line
	7550 1750 7550 1150
Wire Wire Line
	7600 1850 7650 1850
Wire Wire Line
	8150 1850 8000 1850
Wire Wire Line
	8000 1850 8000 1950
Wire Wire Line
	7900 1950 7900 1750
Wire Wire Line
	7900 1750 8050 1750
Wire Wire Line
	8050 1750 8050 1150
Wire Wire Line
	8600 2650 8675 2650
Wire Wire Line
	8675 2650 8675 2350
Wire Wire Line
	8700 2750 8700 2450
Wire Wire Line
	8600 2550 8650 2550
Wire Wire Line
	8650 2550 8650 2250
Wire Wire Line
	8650 2250 9200 2250
Wire Wire Line
	8750 2950 8750 2750
Wire Wire Line
	8775 3050 8775 2850
Wire Wire Line
	8775 2850 9200 2850
Wire Wire Line
	8800 3150 8800 2950
Wire Wire Line
	8800 2950 9200 2950
Wire Wire Line
	8600 3450 8725 3450
Wire Wire Line
	8725 3450 8725 3350
Wire Wire Line
	8600 3550 8750 3550
Wire Wire Line
	8750 3550 8750 3450
Wire Wire Line
	8750 3450 9200 3450
Wire Wire Line
	8600 4750 8700 4750
Wire Wire Line
	8700 4750 8700 4950
Wire Wire Line
	8725 4650 8725 4850
Wire Wire Line
	6300 5375 6050 5375
Wire Wire Line
	6300 5350 6300 5375
Wire Wire Line
	6400 5350 6400 5400
Wire Wire Line
	6400 5400 6150 5400
Wire Wire Line
	6150 5400 6150 5800
Wire Wire Line
	6700 5350 6700 5375
Wire Wire Line
	6700 5375 6550 5375
Wire Wire Line
	6800 5350 6800 5400
Wire Wire Line
	6800 5400 6650 5400
Wire Wire Line
	6650 5400 6650 5800
Wire Wire Line
	7100 5350 7100 5375
Wire Wire Line
	7100 5375 7050 5375
Wire Wire Line
	7200 5350 7200 5400
Wire Wire Line
	7200 5400 7150 5400
Wire Wire Line
	7150 5400 7150 5800
Wire Wire Line
	7600 5350 7650 5350
Wire Wire Line
	7650 5350 7650 5800
Wire Wire Line
	7500 5350 7500 5375
Wire Wire Line
	7500 5375 7550 5375
Wire Wire Line
	7550 5375 7550 5800
Wire Wire Line
	7400 5350 7400 5400
Wire Wire Line
	7400 5400 7450 5400
Wire Wire Line
	8000 5350 8150 5350
Wire Wire Line
	7900 5350 7900 5375
Wire Wire Line
	7900 5375 8050 5375
Wire Wire Line
	8050 5375 8050 5800
$EndSCHEMATC
